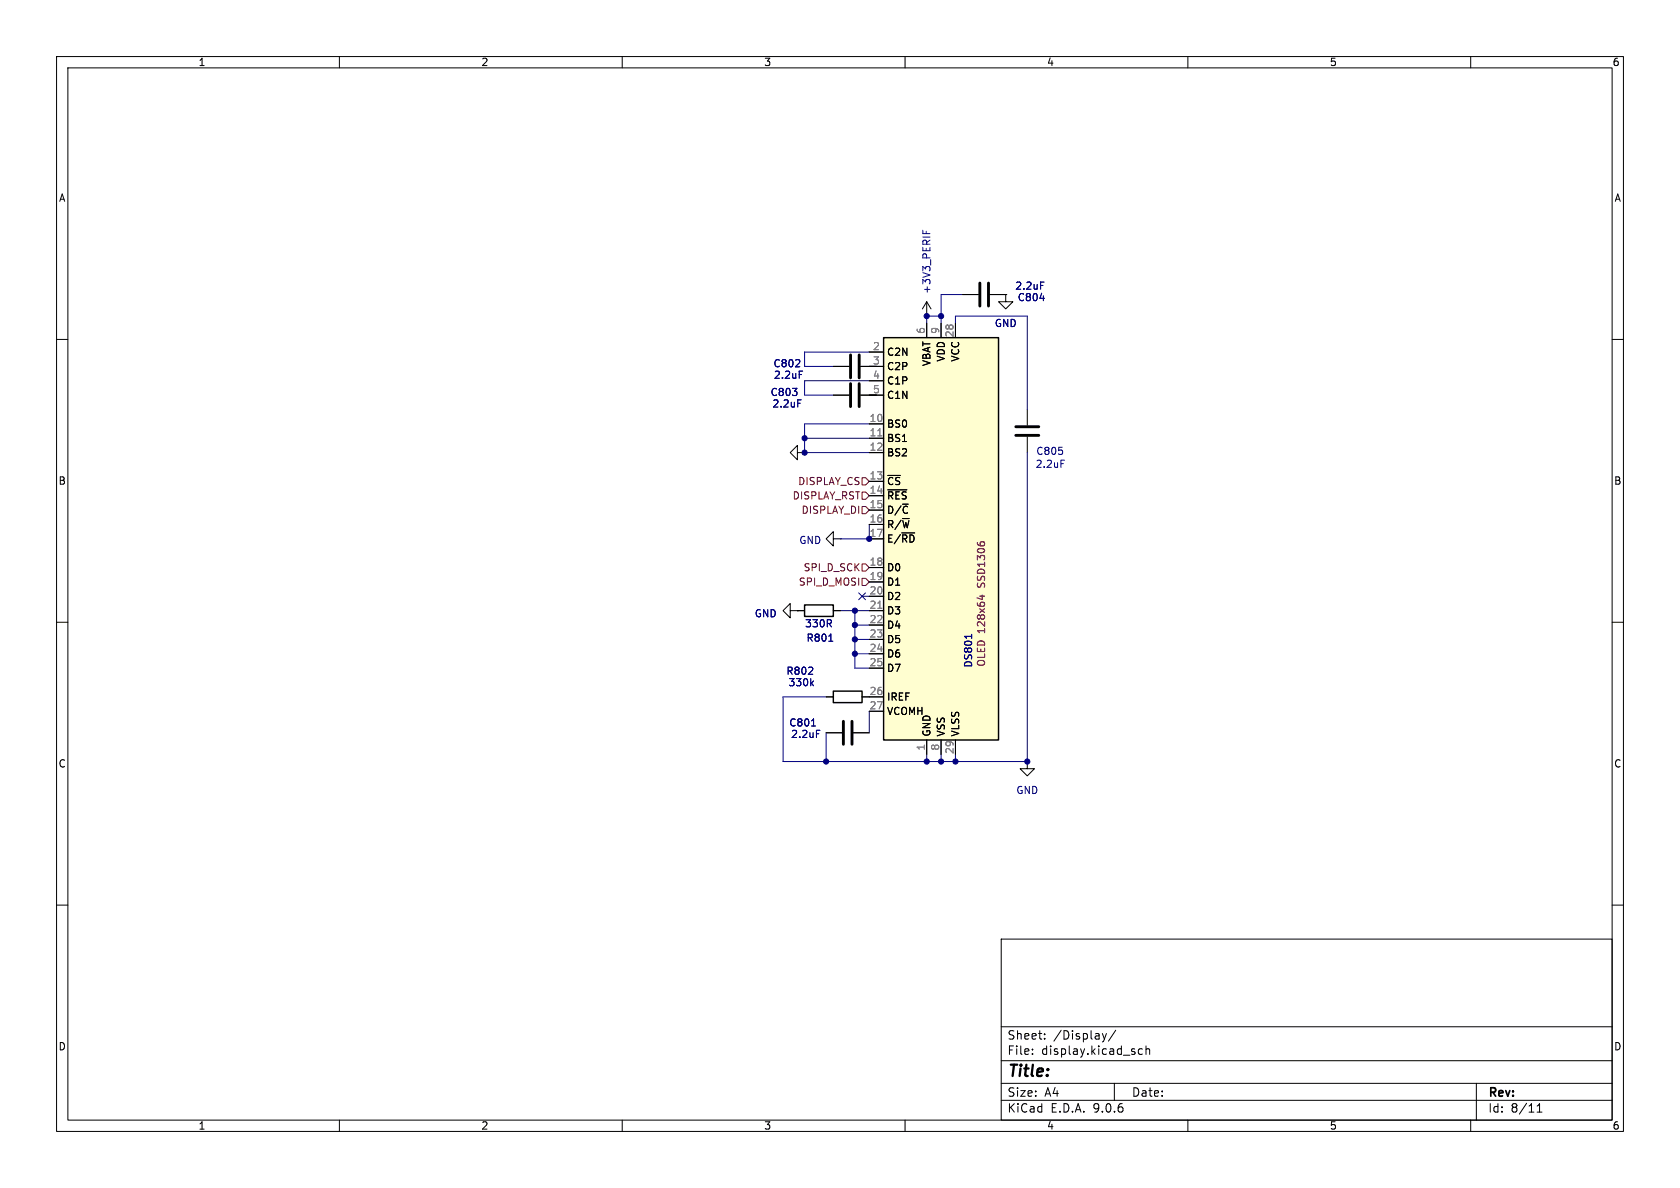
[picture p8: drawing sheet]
<svg xmlns="http://www.w3.org/2000/svg" width="297mm" height="210mm" viewBox="0 0 297 210" stroke-linecap="round" stroke-linejoin="round" font-family="sans-serif">
<g fill="none" stroke="#000" stroke-width=".18">
<path d="M10 10h277v190h-277zM12 12h273v186h-273zM60 10v2M110 10v2M160 10v2M210 10v2M260 10v2M163.8 55.9h.1M163.8 53.3l-.7 1.3M163.8 53.3l.8 1.3M163.8 53.3v2.6M170.2 52.1h2.8"/>
<path d="M175 52.1h2.8M177.8 52.1v1.2h-1.3l1.3 1.3 1.3-1.3h-1.3M177.8 52.1h.1M10 60h2M147.3 64.8h2.8M147.3 69.9h2.8M152.1 64.8h2.8M152.1 69.9h2.8M181.6 72.4v2.8M181.6 77.2v2.8M285 60h2M141 80v1.3l-1.3-1.3 1.3-1.3v1.3h1.2"/>
<path d="M142.2 80h.1M147.3 95.3v1.2l-1.3-1.2 1.3-1.3v1.3h1.3M148.6 95.3h.1M10 110h2M139.7 108v1.2l-1.3-1.2 1.3-1.3v1.3h1.3M141 108h.1M141 108h1.2M147.3 108h1.3M285 110h2M146 129.5h2.8M146 123.2h1.3M150.9 129.5h2.8"/>
<path d="M152.4 123.2h1.3M181.6 134.6v1.3h-1.3l1.3 1.3 1.3-1.3h-1.3M181.6 134.6h.1M10 160h2M177 166h108v32h-108zM285 160h2M60 198v2M110 198v2M160 198v2M177 194.5h108M177 191.5h108M177 187.5h108"/>
<path d="M177 181.5h108M182.5 186.3v.1M182.5 185.5v.1M184.7 183.6v.1M184.7 182.8v.1M194.9 182.7l.3 1M195.2 183.7l-.1 .4-.2 .1M195.6 182.7l-.4 1M197 191.5v3M197.2 182.1l-1.2 2M202 185.5l-.5-.1-.3 .3v.4l.2 .2h.6M202.6 185.5l.2-.1 .4 .1v.9"/>
<path d="M202.6 184.9v1.5M210 198v2M260 198v2M261 191.5v6.5M271.7 196.6h.9M271.7 195.5l.5-.4v1.5"/>
</g>
<path d="M142.2 106.9h5.1v2.1h-5.1zM147.3 122.2h5.1v2h-5.1z" fill="none" stroke="#000" stroke-width=".25"/>
<path d="M183.9 52.7h.7M146.5 113.4h.7M143.5 128.3h.7" fill="none" stroke="#000080" stroke-width=".18"/>
<path d="M173.2 50v4.1M174.8 50v4.1M150.4 62.7v4.1M150.4 67.8v4.1M151.9 62.7v4.1M151.9 67.8v4.1M179.6 77h4M179.6 75.4h4M149.1 127.5v4.1M150.6 127.5v4.1" fill="none" stroke="#000" stroke-width=".51"/>
<path d="M163.1 40.7v.6M163.7 40.9v.4M184 49.9h.6M141 70.7h.6M141.3 65.6h.6M187.6 81.4h.6M143.5 120.7l.3 .5M143.8 120.4l-.5 .5M144.3 129.1h.6" fill="none" stroke="#000084" stroke-width=".18"/>
<path d="M156.2 59.7h20.3v71.1h-20.3z" fill="#fffed0"/>
<path d="M156.2 59.7h20.3v71.1h-20.3z" fill="none" stroke="#000" stroke-width=".25"/>
<g fill="none" stroke="#000" stroke-width=".18">
<path d="M163.8 57.2v2.5M166.4 57.2v2.5M168.9 57.2v2.5M170.2 52.1h2.8M175 52.1h2.8M177.8 52.1h.1M147.3 64.8h2.8M147.3 69.9h2.8M152.1 64.8h4.1M152.1 69.9h4.1M153.7 62.2h2.5M153.7 67.3h2.5"/>
<path d="M153.7 74.9h2.5M153.7 77.5h2.5M153.7 80h2.5M153.7 85.1h2.5M153.7 87.6h2.5M153.7 90.2h2.5M153.7 92.7h2.5M153.7 95.3h2.5M156.9 86.6h3.4M141 108h.1M141 108h1.2M147.3 108h1.3"/>
<path d="M153.7 100.3h2.5M153.7 102.9h2.5M153.7 105.4h2.5M153.7 108h2.5M153.7 110.5h2.5M153.7 113h2.5M153.7 115.6h2.5M153.7 118.1h2.5M146 123.2h1.3M146 129.5h2.8M150.9 129.5h2.8M152.4 123.2h3.8"/>
<path d="M153.7 125.7h2.5M163.8 130.8v2.6M166.4 130.8v2.6M168.9 130.8v2.6"/>
</g>
<path d="M155.2 77.1h.7M155.2 107.5h.7" fill="none" stroke="#808080" stroke-width=".18"/>
<g fill="none" stroke="#000080" stroke-width=".18">
<path d="M166.4 55.9h-2.6v1.3M168.9 57.2v-1.3h12.7v16.5M170.2 52.1h-3.8v5.1M183.9 52.7h.7M142.2 77.5h11.5M153.7 62.2h-11.5v2.6h5.1M153.7 67.3h-11.5v2.6h5.1M153.7 74.9h-11.5v5.1h11.5M153.7 64.8h1.2M153.7 69.9h1.2M153.7 92.7v2.6h-5.1M181.6 80v54.6h-43.2v-11.4h7.6"/>
<path d="M146.5 113.4h.7M148.6 108h5.1M151.1 108v10.1h2.6M151.1 113h2.6M151.1 115.6h2.6M151.1 110.5h2.6M152.4 105.4h1.3M171.8 112.1v.8M143.5 128.3h.7M146 129.5v5.1M153.7 125.7v3.8M163.8 133.4v1.2"/>
<path d="M166.4 133.4v1.2M168.9 133.4v1.2"/>
</g>
<path d="M173.2 105.4h.9M173.6 105.2v.8" fill="none" stroke="#840084" stroke-width=".18"/>
<path d="M152.4 87h.6l.7 .6-.7 .7h-.6zM152.4 99.7h.6l.7 .6-.7 .7h-.6zM152.4 84.5h.6l.7 .6-.7 .6h-.6zM152.4 89.5h.6l.7 .7-.7 .6h-.6zM152.4 102.2h.6l.7 .7-.7 .6h-.6z" fill="none" stroke="#800000" stroke-width=".18"/>
<path d="M184 49.9h.6M141 70.7h.6M141.3 65.6h.6M151.8 104.8l1.2 1.2M153 104.8l-1.2 1.2M143.5 120.7l.3 .5M143.8 120.4l-.5 .5M144.3 129.1h.6" fill="none" stroke="#000084" stroke-width=".18"/>
<g fill="#000080" stroke="#000080" stroke-width=".18">
<circle cx="151.1" cy="110.5" r=".46"/>
<circle cx="151.1" cy="108" r=".46"/>
<circle cx="151.1" cy="113" r=".46"/>
<circle cx="153.7" cy="95.3" r=".46"/>
<circle cx="142.2" cy="80" r=".46"/>
<circle cx="142.2" cy="77.5" r=".46"/>
<circle cx="166.4" cy="55.9" r=".46"/>
<circle cx="163.8" cy="55.9" r=".46"/>
<circle cx="163.8" cy="134.6" r=".46"/>
<circle cx="166.4" cy="134.6" r=".46"/>
<circle cx="151.1" cy="115.6" r=".46"/>
<circle cx="181.6" cy="134.6" r=".46"/>
<circle cx="168.9" cy="134.6" r=".46"/>
<circle cx="146" cy="134.6" r=".46"/>
</g>
<text font-size="2.8" x="178" y="190.9">Title:</text>
<g font-size="2.1">
<text x="178" y="184">Sheet:</text>
<text x="186.2" y="184">/Display/</text>
<text x="178" y="186.7">File:</text>
<text x="184.1" y="186.7">display.kicad_sch</text>
<text x="178" y="196.9">KiCad</text>
<text x="178" y="194.1">Size:</text>
<text x="184.7" y="194.1">A4</text>
<text x="185.7" y="196.9">E.D.A.</text>
<text x="193.3" y="196.9">9.0.6</text>
<text x="200" y="194.1">Date:</text>
<text x="263" y="194.3">Rev:</text>
<text x="263" y="196.9">Id:</text>
<text x="267.1" y="196.9">8/11</text>
</g>
<g font-size="1.8">
<text x="35" y="11.9">1</text>
<text x="85" y="11.9">2</text>
<text x="135" y="11.9">3</text>
<text x="185" y="11.9">4</text>
<text x="235" y="11.9">5</text>
<text x="285" y="11.9">6</text>
<text x="10.3" y="35.9">A</text>
<text x="285.3" y="35.9">A</text>
<text x="156.7" y="63.1">C2N</text>
<text x="156.7" y="65.6">C2P</text>
<text x="164.7" y="64.8" transform="rotate(-90 164.7 64.8)">VBAT</text>
<text x="167.2" y="64" transform="rotate(-90 167.2 64)">VDD</text>
<text x="169.8" y="64" transform="rotate(-90 169.8 64)">VCC</text>
<text x="156.7" y="68.2">C1P</text>
<text x="156.7" y="70.7">C1N</text>
<text x="156.7" y="75.8">BS0</text>
<text x="156.7" y="78.3">BS1</text>
<text x="156.7" y="80.9">BS2</text>
<text x="10.3" y="85.9">B</text>
<text x="156.7" y="86">~{CS}</text>
<text x="156.7" y="88.5">~{RES}</text>
<text x="285.3" y="85.9">B</text>
<text x="156.7" y="91">D/~{C}</text>
<text x="156.7" y="93.6">R/~{W}</text>
<text x="156.7" y="96.1">E/~{RD}</text>
<text x="156.7" y="101.2">D0</text>
<text x="156.7" y="103.7">D1</text>
<text x="156.7" y="106.3">D2</text>
<text x="156.7" y="108.8">D3</text>
<text x="156.7" y="111.4">D4</text>
<text x="156.7" y="113.9">D5</text>
<text x="156.7" y="116.4">D6</text>
<text x="156.7" y="119">D7</text>
<text x="156.7" y="124.1">IREF</text>
<text x="156.7" y="126.6">VCOMH</text>
<text x="164.7" y="130.3" transform="rotate(-90 164.7 130.3)">GND</text>
<text x="167.2" y="130.3" transform="rotate(-90 167.2 130.3)">VSS</text>
<text x="169.8" y="130.3" transform="rotate(-90 169.8 130.3)">VLSS</text>
<text x="10.3" y="135.9">C</text>
<text x="285.3" y="135.9">C</text>
<text x="10.3" y="185.9">D</text>
<text x="285.3" y="185.9">D</text>
<text x="35" y="199.9">1</text>
<text x="85" y="199.9">2</text>
<text x="135" y="199.9">3</text>
<text x="185" y="199.9">4</text>
<text x="235" y="199.9">5</text>
<text x="285" y="199.9">6</text>
</g>
<g font-size="1.8" fill="#000084">
<text x="164.7" y="52" transform="rotate(-90 164.7 52)">+3V3_PERIF</text>
<text x="179.4" y="51.4">2.2uF</text>
<text x="175.8" y="58">GND</text>
<text x="136.6" y="65.1">C802</text>
<text x="136.1" y="70.2">C803</text>
<text x="136.7" y="67.2">2.2uF</text>
<text x="136.5" y="72.2">2.2uF</text>
<text x="183" y="82.9">2.2uF</text>
<text x="141.2" y="96.4">GND</text>
<text x="133.3" y="109.3">GND</text>
<text x="142.2" y="111.1">330R</text>
<text x="139.3" y="121.5">330k</text>
<text x="139.4" y="128.6">C801</text>
<text x="139.8" y="130.7">2.2uF</text>
<text x="179.6" y="140.6">GND</text>
</g>
<g font-size="1.8" fill="#000080">
<text x="179.8" y="53.4">C804</text>
<text x="183.1" y="80.6">C805</text>
<text x="142.5" y="113.6">R801</text>
<text x="138.9" y="119.5">R802</text>
<text x="172.1" y="118.1" transform="rotate(-90 172.1 118.1)">DS801</text>
</g>
<g font-size="1.8" fill="#808080">
<text x="163.6" y="59.1" transform="rotate(-90 163.6 59.1)">6</text>
<text x="166.1" y="59.1" transform="rotate(-90 166.1 59.1)">9</text>
<text x="168.7" y="59.7" transform="rotate(-90 168.7 59.7)">28</text>
<text x="154.2" y="62">2</text>
<text x="154.2" y="64.5">3</text>
<text x="154.2" y="67.1">4</text>
<text x="154.2" y="69.6">5</text>
<text x="153.6" y="74.7">10</text>
<text x="153.6" y="77.2">11</text>
<text x="153.6" y="79.8">12</text>
<text x="153.6" y="84.8">13</text>
<text x="153.6" y="87.4">14</text>
<text x="153.6" y="89.9">15</text>
<text x="153.6" y="92.5">16</text>
<text x="153.6" y="95">17</text>
<text x="153.6" y="100.1">18</text>
<text x="153.6" y="102.6">19</text>
<text x="153.6" y="105.2">20</text>
<text x="153.6" y="107.7">21</text>
<text x="153.6" y="110.2">22</text>
<text x="153.6" y="112.8">23</text>
<text x="153.6" y="115.3">24</text>
<text x="153.6" y="117.9">25</text>
<text x="153.6" y="122.9">26</text>
<text x="153.6" y="125.5">27</text>
<text x="163.6" y="132.8" transform="rotate(-90 163.6 132.8)">1</text>
<text x="166.1" y="132.8" transform="rotate(-90 166.1 132.8)">8</text>
<text x="168.7" y="133.4" transform="rotate(-90 168.7 133.4)">29</text>
</g>
<g font-size="1.8" fill="#800000">
<text x="140" y="88.5">DISPLAY_RST</text>
<text x="141" y="86">DISPLAY_CS</text>
<text x="141.6" y="91">DISPLAY_DI</text>
<text x="142" y="101.2">SPI_D_SCK</text>
<text x="141.1" y="103.7">SPI_D_MOSI</text>
</g>
<g font-size="1.8" fill="#840084">
<text x="174.3" y="103.7" transform="rotate(-90 174.3 103.7)">SSD1306</text>
<text x="174.3" y="117.9" transform="rotate(-90 174.3 117.9)">OLED 128x64</text>
</g>
</svg>
